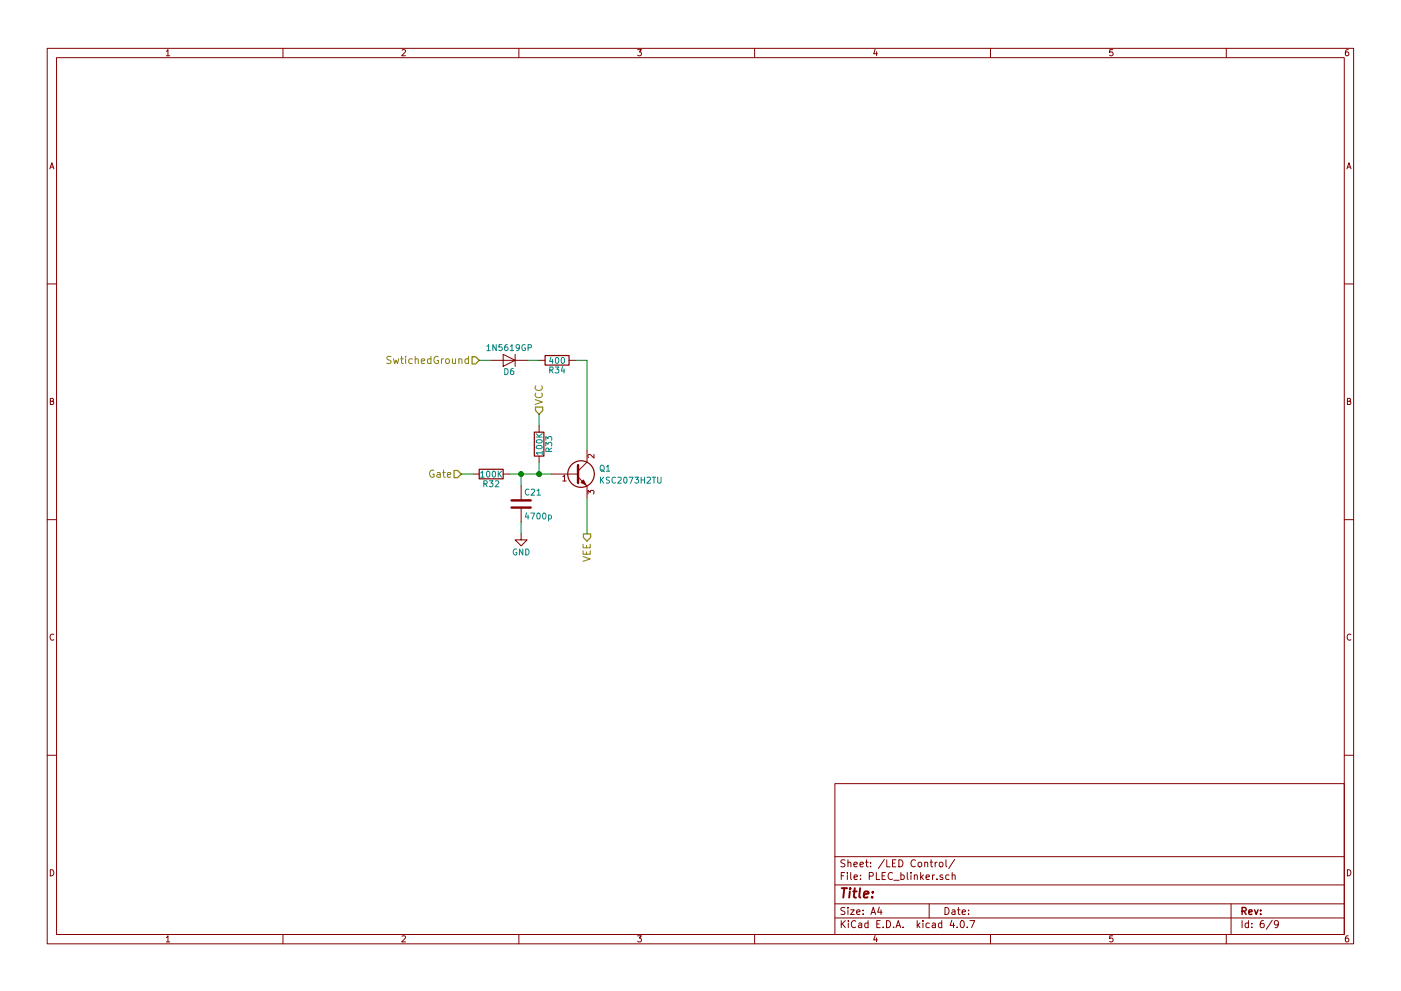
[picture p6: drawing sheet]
EESchema Schematic File Version 2
LIBS:power
LIBS:device
LIBS:switches
LIBS:relays
LIBS:motors
LIBS:transistors
LIBS:conn
LIBS:linear
LIBS:regul
LIBS:74xx
LIBS:cmos4000
LIBS:adc-dac
LIBS:memory
LIBS:xilinx
LIBS:microcontrollers
LIBS:dsp
LIBS:microchip
LIBS:analog_switches
LIBS:motorola
LIBS:texas
LIBS:intel
LIBS:audio
LIBS:interface
LIBS:digital-audio
LIBS:philips
LIBS:display
LIBS:cypress
LIBS:siliconi
LIBS:opto
LIBS:atmel
LIBS:contrib
LIBS:valves
LIBS:teensy
LIBS:XBP9B-DMST-002
LIBS:PLEC
LIBS:cap_470u
LIBS:PLEC-cache
EELAYER 25 0
EELAYER END
$Descr A4 11693 8268
encoding utf-8
Sheet 6 9
Title ""
Date ""
Rev ""
Comp ""
Comment1 ""
Comment2 ""
Comment3 ""
Comment4 ""
$EndDescr
$Comp
L R R33
U 1 1
P 4500 3700
F 0 "R33" V 4580 3700 50  0000 C CNN
F 1 "100K" V 4500 3700 50  0000 C CNN
F 2 "Resistors_THT:R_Axial_DIN0204_L3.6mm_D1.6mm_P5.08mm_Horizontal" V 4430 3700 50  0001 C CNN
F 3 "" H 4500 3700 50  0001 C CNN
	1    4500 3700
	1    0    0    -1  
$EndComp
$Comp
L D D6
U 1 1
P 4250 3000
F 0 "D6" H 4250 3100 50  0000 C CNN
F 1 "1N5619GP" H 4250 2900 50  0000 C CNN
F 2 "Diodes_THT:D_DO-15_P10.16mm_Horizontal" H 4250 3000 50  0001 C CNN
F 3 "" H 4250 3000 50  0001 C CNN
	1    4250 3000
	-1   0    0    1   
$EndComp
$Comp
L Q_NPN_BCE Q1
U 1 1
P 4800 3950
F 0 "Q1" H 5000 4000 50  0000 L CNN
F 1 "KSC2073H2TU" H 5000 3900 50  0000 L CNN
F 2 "TO_SOT_Packages_THT:TO-220-3_Vertical" H 5000 4050 50  0001 C CNN
F 3 "" H 4800 3950 50  0001 C CNN
	1    4800 3950
	1    0    0    -1  
$EndComp
$Comp
L R R34
U 1 1
P 4650 3000
F 0 "R34" V 4730 3000 50  0000 C CNN
F 1 "400" V 4650 3000 50  0000 C CNN
F 2 "Resistors_THT:R_Axial_DIN0207_L6.3mm_D2.5mm_P10.16mm_Horizontal" V 4580 3000 50  0001 C CNN
F 3 "" H 4650 3000 50  0001 C CNN
	1    4650 3000
	0    1    1    0   
$EndComp
Text HLabel 4000 3000 0    60   Input ~ 0
SwtichedGround
Text HLabel 4900 4450 3    60   Output ~ 0
VEE
Wire Wire Line
	4500 3950 4500 3850
Connection ~ 4500 3950
Text HLabel 4500 3450 1    60   Input ~ 0
VCC
Wire Wire Line
	4500 3550 4500 3450
Text HLabel 3850 3950 0    60   Input ~ 0
Gate
Wire Wire Line
	4900 4450 4900 4150
Wire Wire Line
	4900 3000 4900 3750
Wire Wire Line
	4400 3000 4500 3000
Wire Wire Line
	4900 3000 4800 3000
Wire Wire Line
	4100 3000 4000 3000
$Comp
L R R32
U 1 1
P 4100 3950
F 0 "R32" V 4180 3950 50  0000 C CNN
F 1 "100K" V 4100 3950 50  0000 C CNN
F 2 "Resistors_THT:R_Axial_DIN0204_L3.6mm_D1.6mm_P5.08mm_Horizontal" V 4030 3950 50  0001 C CNN
F 3 "" H 4100 3950 50  0001 C CNN
	1    4100 3950
	0    1    1    0   
$EndComp
$Comp
L C C21
U 1 1
P 4350 4200
F 0 "C21" H 4375 4300 50  0000 L CNN
F 1 "4700p" H 4375 4100 50  0000 L CNN
F 2 "PLEC:THTt_100Px150Lx100Wx183H_4700p" H 4388 4050 50  0001 C CNN
F 3 "" H 4350 4200 50  0001 C CNN
	1    4350 4200
	1    0    0    -1  
$EndComp
$Comp
L GND #PWR011
U 1 1
P 4350 4450
F 0 "#PWR011" H 4350 4200 50  0001 C CNN
F 1 "GND" H 4350 4300 50  0000 C CNN
F 2 "" H 4350 4450 50  0001 C CNN
F 3 "" H 4350 4450 50  0001 C CNN
	1    4350 4450
	1    0    0    -1  
$EndComp
Wire Wire Line
	4350 4450 4350 4350
Wire Wire Line
	4350 4050 4350 3950
Connection ~ 4350 3950
Wire Wire Line
	4250 3950 4600 3950
Wire Wire Line
	3950 3950 3850 3950
$EndSCHEMATC
